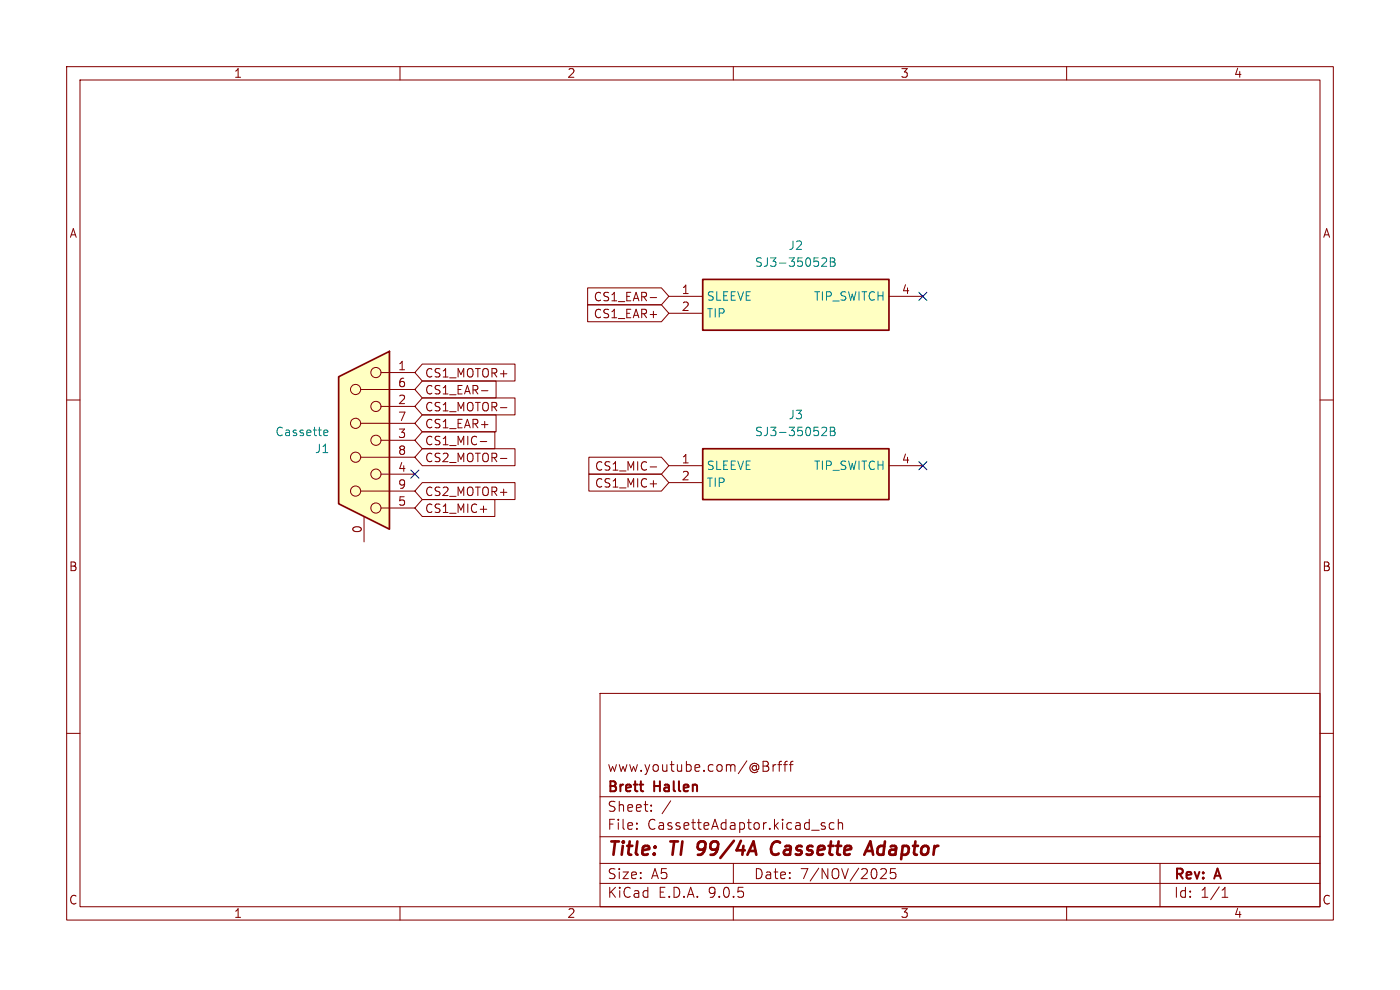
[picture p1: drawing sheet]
<svg xmlns="http://www.w3.org/2000/svg" width="297mm" height="210mm" viewBox="0 0 297 210" stroke-linecap="round" stroke-linejoin="round" font-family="sans-serif">
<g fill="none" stroke="#840000" stroke-width=".22">
<path d="M14.1 14.1h268.8v181.1h-268.8zM17 17h263v175.3h-263zM84.9 14.1v2.9M155.6 14.1v2.9M226.3 14.1v2.9M14.1 84.9h2.9M280 84.9h2.9M14.1 155.6h2.9M127.3 147.1h152.7v45.2h-152.7zM280 155.6h2.9M127.3 177.5h152.7M127.3 169h152.7"/>
<path d="M135.1 175.7v.2M135.1 174.6v.2M138.1 171.9v.2M138.1 170.8v.2M142.3 169.9l-1.8 2.7M163 162.7v.7M164 162.2v1.4M164.6 162.2l-.4 .1-.2 .3M165 162.2h.8M165.8 161.5l-.4 .1-.1 .2v1.8M166.2 162.2h.8M167 161.5l-.4 .1-.1 .2v1.8"/>
<path d="M167.4 162.2h.8M168.2 161.5l-.4 .1-.1 .2v1.8M175 174.6l-.5-.1-.3 .3 .1 .3 .7 .2v.5h-.8M176.9 174.6l-.6-.1-.4 .4v.6l.2 .3h.8M177.8 174.7a.53 .53 0 0 1 1 .1v1.1M177.8 173.8v2.1M84.9 192.3v2.9M127.3 187.4h152.7M127.3 183.2h152.7M155.6 192.3v2.9M155.6 183.2v4.2M187.9 184.5v.7l-1.2 1.2h1.3"/>
<path d="M189 184.3l-.1 1 .3-.2 .7 .1 .2 .3v.5l-.4 .4h-.5l-.3-.2M226.3 192.3v2.9M246.1 183.2v9.1M259.3 190.3h1.2M259.3 188.8l.6-.6v2.1"/>
</g>
<path d="M148.2 178.8l-.1 .2v1M165 178.5a1.6 1.6 0 0 0-1.4 1 1.6 1.6 0 0 0 .4 1.7l.4 .1 .6-.1M148.1 181.3h.5M183.3 181.3l1.3-2.8 .6 2.8M183.7 180.5h1.4" fill="none" stroke="#840000" stroke-width=".57"/>
<path d="M149.1 95.2h39.5v10.8h-39.5z" fill="#ffffc2"/>
<path d="M149.1 95.2h39.5v10.8h-39.5z" fill="none" stroke="#840000" stroke-width=".36"/>
<path d="M141.9 98.8h7.2M188.6 98.8h7.2M141.9 102.4h7.2" fill="none" stroke="#840000" stroke-width=".22"/>
<path d="M174.4 90.7l.6-.1 .3 .2 .1 .3-1.1 1.3h1.1M176.1 90.6h.6l.3 .2 .1 .3-.4 .4a.48 .48 0 0 1 .5 .4 .48 .48 0 0 1-.4 .5h-.7zM176.1 91.5h.6" fill="none" stroke="#008484" stroke-width=".22"/>
<path d="M149.1 59.3h39.5v10.7h-39.5z" fill="#ffffc2"/>
<path d="M149.1 59.3h39.5v10.7h-39.5z" fill="none" stroke="#840000" stroke-width=".36"/>
<path d="M141.9 62.9h7.2M141.9 66.5h7.2M188.6 62.9h7.2" fill="none" stroke="#840000" stroke-width=".22"/>
<path d="M174.4 54.8l.6-.1 .3 .2 .1 .3-1.1 1.3h1.1M176.1 54.7h.6l.3 .2 .1 .3-.4 .4a.48 .48 0 0 1 .5 .4 .48 .48 0 0 1-.4 .5h-.7zM176.1 55.6h.6" fill="none" stroke="#008484" stroke-width=".22"/>
<path d="M71.8 79.9l10.8-5.4v37.8l-10.8-5.4z" fill="#ffffc2"/>
<path d="M71.8 79.9l10.8-5.4v37.8l-10.8-5.4z" fill="none" stroke="#840000" stroke-width=".36"/>
<g fill="none" stroke="#840000" stroke-width=".22">
<path d="M80.8 79h7.2M89.6 77.2h19.7v3.6h-19.7l-1.6-1.8zM124.7 61.1h15.6l1.6 1.8-1.6 1.8h-15.6zM124.7 64.7h15.6l1.6 1.8-1.6 1.8h-15.6zM137.9 63.1h1.4M76.5 82.6h11.5M76.5 89.8h11.5M76.5 97h11.5M80.8 86.2h7.2M80.8 93.4h7.2M89.6 91.6h15.4v3.6h-15.4l-1.6-1.8zM89.6 80.8h15.6v3.6h-15.6l-1.6-1.8z"/>
<path d="M89.6 88h15.6v3.6h-15.6l-1.6-1.8zM89.6 84.4h19.7v3.6h-19.7l-1.6-1.8zM89.6 95.2h19.7v3.6h-19.7l-1.6-1.8zM101.9 93.7h1.4M102.1 82.9h1.4M106.2 86.5h1.3M106.2 97.3h1.3M124.9 97h15.4l1.6 1.8-1.6 1.8h-15.4zM137.9 99h1.4M76.5 104.2h11.5M77.2 109.6v5.4M80.8 100.6h7.2"/>
<path d="M80.8 107.8h7.2M89.6 106h15.4v3.6h-15.4l-1.6-1.8zM89.6 102.4h19.7v3.6h-19.7l-1.6-1.8zM101.9 108h1.4M124.9 100.6h15.4l1.6 1.8-1.6 1.8h-15.4zM137.9 102.6h1.4"/>
<circle cx="79.7" cy="79" r="1.08"/>
<circle cx="75.4" cy="82.6" r="1.08"/>
<circle cx="75.4" cy="97" r="1.08"/>
<circle cx="75.4" cy="89.8" r="1.08"/>
<circle cx="79.7" cy="93.4" r="1.08"/>
<circle cx="79.7" cy="86.2" r="1.08"/>
<circle cx="75.4" cy="104.2" r="1.08"/>
<circle cx="79.7" cy="107.8" r="1.08"/>
<circle cx="79.7" cy="100.6" r="1.08"/>
</g>
<path d="M68.8 92.3h.7M68.8 91.3l.5-.1 .2 .5-.8 .1" fill="none" stroke="#008484" stroke-width=".22"/>
<path d="M194.9 62l1.7 1.7M196.6 62l-1.7 1.7M87.1 99.7l1.8 1.7M88.9 99.7l-1.8 1.7M194.9 97.9l1.7 1.7M196.6 97.9l-1.7 1.7" fill="none" stroke="#000084" stroke-width=".22"/>
<g font-size="3.9" fill="#840000">
<text x="128.7" y="182.3">Title:</text>
<text x="142.4" y="182.3">TI</text>
<text x="149.2" y="182.3">99/4A</text>
<text x="165.9" y="182.3">Cassette</text>
<text x="187.2" y="182.3">Adaptor</text>
</g>
<g font-size="3" fill="#840000">
<text x="128.7" y="164">www.youtube.com/@Brfff</text>
<text x="128.7" y="172.5">Sheet:</text>
<text x="128.7" y="168.6">Brett</text>
<text x="138.8" y="168.6">Hallen</text>
<text x="128.7" y="176.3">File:</text>
<text x="137.3" y="176.3">CassetteAdaptor.kicad_sch</text>
<text x="128.7" y="190.8">KiCad</text>
<text x="128.7" y="186.8">Size:</text>
<text x="138.1" y="186.8">A5</text>
<text x="139.6" y="190.8">E.D.A.</text>
<text x="150.4" y="190.8">9.0.5</text>
<text x="159.8" y="186.8">Date:</text>
<text x="169.7" y="186.8">7/NOV/2025</text>
<text x="248.9" y="187.1">Rev:</text>
<text x="248.9" y="190.8">Id:</text>
<text x="254.7" y="190.8">1/1</text>
<text x="257.9" y="187.1">A</text>
</g>
<g font-size="2.6" fill="#840000">
<text x="49.5" y="16.8">1</text>
<text x="120.2" y="16.8">2</text>
<text x="190.9" y="16.8">3</text>
<text x="261.6" y="16.8">4</text>
<text x="14.6" y="50.7">A</text>
<text x="280.5" y="50.7">A</text>
<text x="14.5" y="121.5">B</text>
<text x="280.4" y="121.5">B</text>
<text x="14.5" y="192.2">C</text>
<text x="49.5" y="195">1</text>
<text x="120.2" y="195">2</text>
<text x="190.9" y="195">3</text>
<text x="261.6" y="195">4</text>
<text x="280.4" y="192.2">C</text>
</g>
<g font-size="2.5" fill="#008484">
<text x="167.1" y="53.3">J2</text>
<text x="160" y="56.9">SJ3-35052B</text>
<text x="149.8" y="64.1">SLEEVE</text>
<text x="172.5" y="64.1">TIP_SWITCH</text>
<text x="149.8" y="67.7">TIP</text>
<text x="167.1" y="89.2">J3</text>
<text x="58.3" y="92.8">Cassette</text>
<text x="160" y="92.8">SJ3-35052B</text>
<text x="66.7" y="96.4">J1</text>
<text x="149.8" y="100">SLEEVE</text>
<text x="172.5" y="100">TIP_SWITCH</text>
<text x="149.8" y="103.6">TIP</text>
</g>
<g font-size="2.5" fill="#840000">
<text x="125.8" y="64.2">CS1_EAR-</text>
<text x="144.5" y="62.5">1</text>
<text x="191.2" y="62.5">4</text>
<text x="125.8" y="67.8">CS1_EAR+</text>
<text x="144.5" y="66.1">2</text>
<text x="84.3" y="78.7">1</text>
<text x="84.3" y="82.3">6</text>
<text x="90" y="84">CS1_EAR-</text>
<text x="90" y="80.4">CS1_MOTOR+</text>
<text x="84.3" y="85.9">2</text>
<text x="84.3" y="89.4">7</text>
<text x="90" y="87.6">CS1_MOTOR-</text>
<text x="84.3" y="93">3</text>
<text x="90" y="94.7">CS1_MIC-</text>
<text x="90" y="91.2">CS1_EAR+</text>
<text x="84.3" y="96.6">8</text>
<text x="84.3" y="100.2">4</text>
<text x="90" y="98.3">CS2_MOTOR-</text>
<text x="126.1" y="100.1">CS1_MIC-</text>
<text x="144.5" y="98.4">1</text>
<text x="191.2" y="98.4">4</text>
<text x="84.3" y="103.8">9</text>
<text x="84.3" y="107.4">5</text>
<text x="90" y="105.5">CS2_MOTOR+</text>
<text x="126.1" y="103.7">CS1_MIC+</text>
<text x="144.5" y="102">2</text>
<text x="76.9" y="113.3" transform="rotate(-90 76.9 113.3)">0</text>
<text x="90" y="109.1">CS1_MIC+</text>
</g>
</svg>
